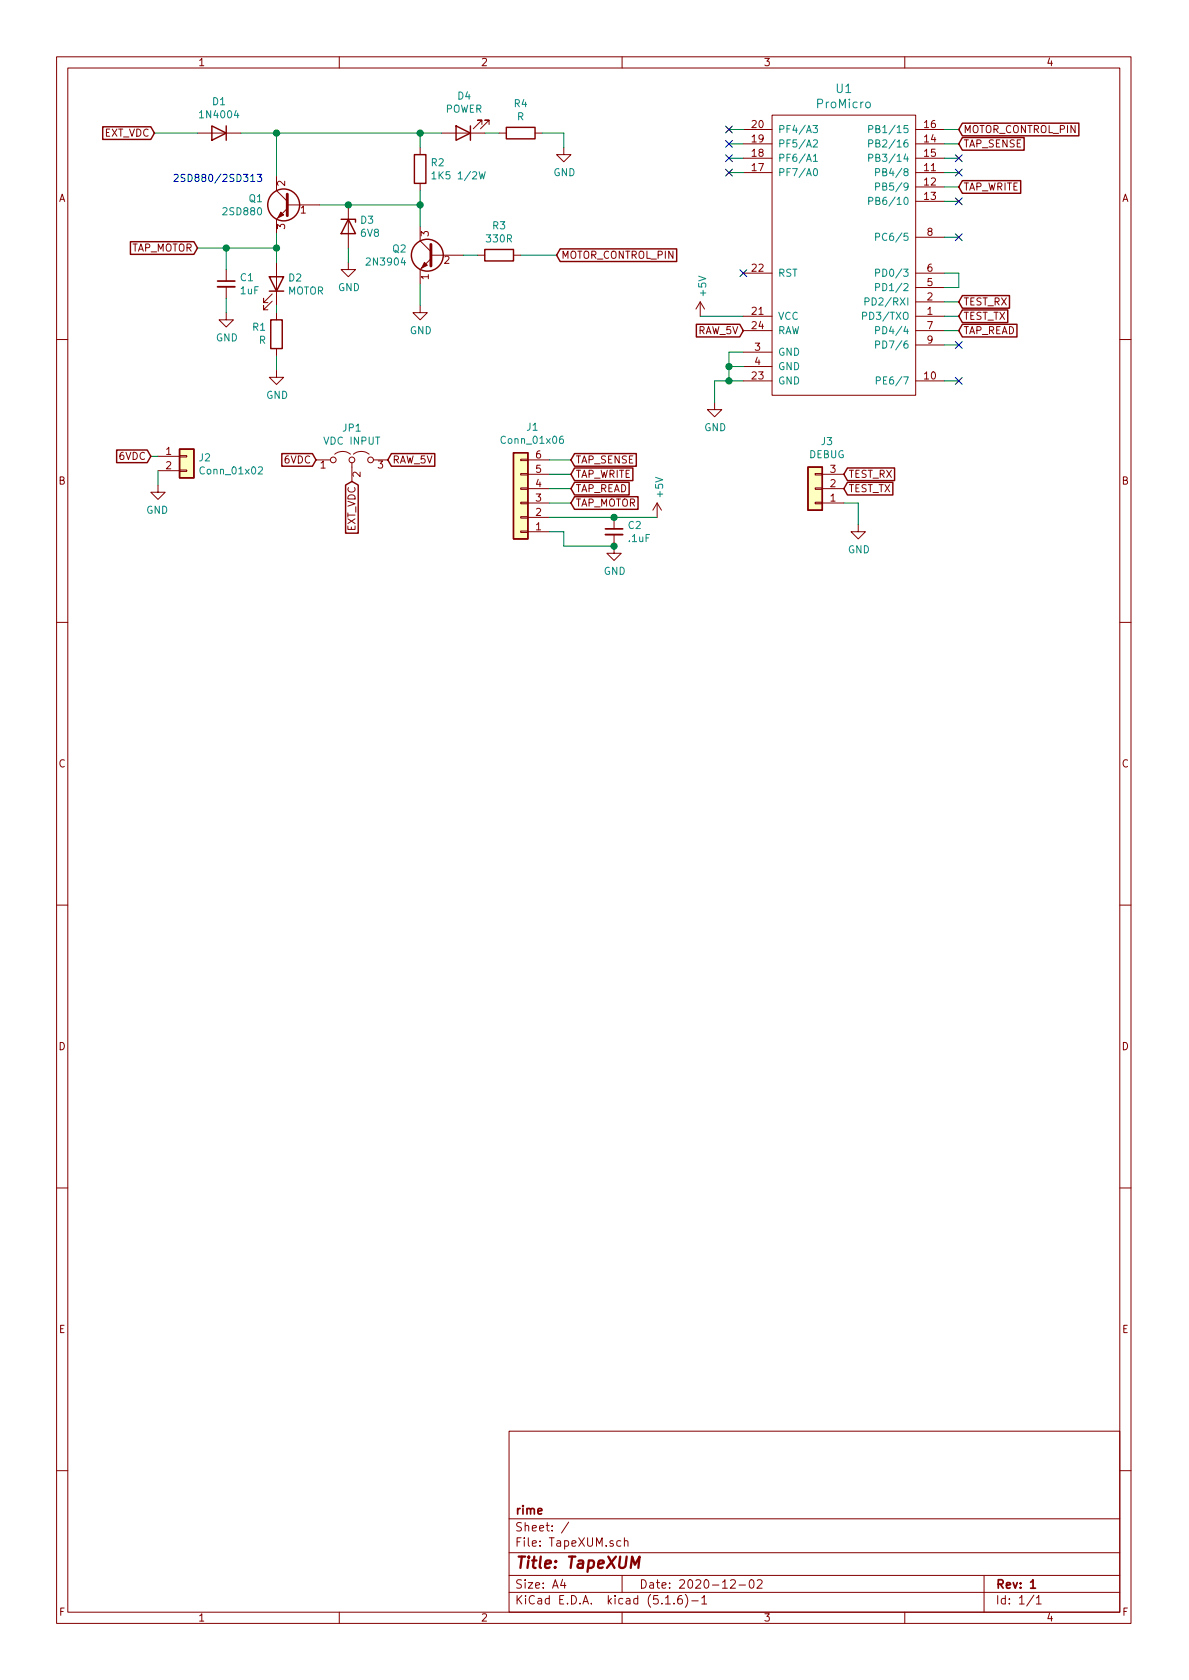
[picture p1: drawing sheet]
EESchema Schematic File Version 4
EELAYER 30 0
EELAYER END
$Descr A4 8268 11693 portrait
encoding utf-8
Sheet 1 1
Title "TapeXUM"
Date "2020-12-02"
Rev "1"
Comp "rime"
Comment1 ""
Comment2 ""
Comment3 ""
Comment4 ""
$EndDescr
$Comp
L power:+5V #PWR06
U 1 1
P 4875 2200
F 0 "#PWR06" H 4875 2050 50  0001 C CNN
F 1 "+5V" V 4890 2328 50  0000 L CNN
F 2 "" H 4875 2200 50  0001 C CNN
F 3 "" H 4875 2200 50  0001 C CNN
	1    4875 2200
	1    0    0    -1  
$EndComp
$Comp
L power:GND #PWR07
U 1 1
P 4975 2800
F 0 "#PWR07" H 4975 2550 50  0001 C CNN
F 1 "GND" H 4980 2627 50  0000 C CNN
F 2 "" H 4975 2800 50  0001 C CNN
F 3 "" H 4975 2800 50  0001 C CNN
	1    4975 2800
	1    0    0    -1  
$EndComp
Wire Wire Line
	5175 2200 4875 2200
Wire Wire Line
	5175 2650 5075 2650
Wire Wire Line
	4975 2650 4975 2800
Wire Wire Line
	5175 2450 5075 2450
Wire Wire Line
	5075 2450 5075 2550
Connection ~ 5075 2650
Wire Wire Line
	5075 2650 4975 2650
Wire Wire Line
	5175 2550 5075 2550
Connection ~ 5075 2550
Wire Wire Line
	5075 2550 5075 2650
Text GLabel 6675 1000 2    50   Input ~ 0
TAP_SENSE
Wire Wire Line
	6575 1000 6675 1000
Wire Wire Line
	6575 1100 6675 1100
Wire Wire Line
	6675 1200 6575 1200
Wire Wire Line
	6575 1300 6675 1300
Wire Wire Line
	6675 1400 6575 1400
Wire Wire Line
	6675 1650 6575 1650
Wire Wire Line
	6675 2300 6575 2300
Wire Wire Line
	6675 2400 6575 2400
Wire Wire Line
	6575 2650 6675 2650
NoConn ~ 5175 1900
Wire Wire Line
	6675 2200 6575 2200
Wire Wire Line
	6575 2100 6675 2100
Wire Wire Line
	6675 2000 6575 2000
Wire Wire Line
	6575 1900 6675 1900
Wire Wire Line
	5175 1000 5075 1000
Wire Wire Line
	5175 900  5075 900 
Wire Wire Line
	5175 1100 5075 1100
Wire Wire Line
	5075 1200 5175 1200
NoConn ~ 5075 1200
NoConn ~ 5075 1100
NoConn ~ 5075 1000
NoConn ~ 5075 900 
Text GLabel 6675 1300 2    50   Input ~ 0
TAP_WRITE
Text GLabel 6675 2300 2    50   Input ~ 0
TAP_READ
NoConn ~ 6675 2650
NoConn ~ 6675 2400
NoConn ~ 6675 1650
NoConn ~ 6675 1400
NoConn ~ 6675 1200
NoConn ~ 6675 1100
Text GLabel 6675 2100 2    50   Input ~ 0
TEST_RX
Text GLabel 6675 2200 2    50   Input ~ 0
TEST_TX
$Comp
L power:GND #PWR0101
U 1 1
P 4275 3800
F 0 "#PWR0101" H 4275 3550 50  0001 C CNN
F 1 "GND" H 4280 3627 50  0000 C CNN
F 2 "" H 4275 3800 50  0001 C CNN
F 3 "" H 4275 3800 50  0001 C CNN
	1    4275 3800
	1    0    0    -1  
$EndComp
$Comp
L power:+5V #PWR0102
U 1 1
P 4575 3600
F 0 "#PWR0102" H 4575 3450 50  0001 C CNN
F 1 "+5V" V 4590 3728 50  0000 L CNN
F 2 "" H 4575 3600 50  0001 C CNN
F 3 "" H 4575 3600 50  0001 C CNN
	1    4575 3600
	1    0    0    -1  
$EndComp
Wire Wire Line
	3925 3800 4275 3800
Text GLabel 3975 3500 2    50   Input ~ 0
TAP_MOTOR
Text GLabel 3975 3400 2    50   Input ~ 0
TAP_READ
Text GLabel 3975 3300 2    50   Input ~ 0
TAP_WRITE
Text GLabel 3975 3200 2    50   Input ~ 0
TAP_SENSE
$Comp
L Device:C_Small C2
U 1 1
P 4275 3700
F 0 "C2" H 4367 3746 50  0000 L CNN
F 1 ".1uF" H 4367 3655 50  0000 L CNN
F 2 "Capacitor_THT:CP_Radial_D5.0mm_P2.50mm" H 4275 3700 50  0001 C CNN
F 3 "~" H 4275 3700 50  0001 C CNN
	1    4275 3700
	1    0    0    -1  
$EndComp
Connection ~ 4275 3600
Wire Wire Line
	4275 3600 4575 3600
Connection ~ 4275 3800
$Comp
L Diode:1N4004 D1
U 1 1
P 1525 925
F 0 "D1" H 1525 709 50  0000 C CNN
F 1 "1N4004" H 1525 800 50  0000 C CNN
F 2 "Diode_THT:D_DO-41_SOD81_P10.16mm_Horizontal" H 1525 750 50  0001 C CNN
F 3 "http://www.vishay.com/docs/88503/1n4001.pdf" H 1525 925 50  0001 C CNN
	1    1525 925 
	-1   0    0    1   
$EndComp
$Comp
L Device:R R4
U 1 1
P 3625 925
F 0 "R4" V 3418 925 50  0000 C CNN
F 1 "R" V 3509 925 50  0000 C CNN
F 2 "Resistor_THT:R_Axial_DIN0207_L6.3mm_D2.5mm_P10.16mm_Horizontal" V 3555 925 50  0001 C CNN
F 3 "~" H 3625 925 50  0001 C CNN
	1    3625 925 
	0    1    1    0   
$EndComp
$Comp
L Device:LED D4
U 1 1
P 3225 925
F 0 "D4" H 3218 670 50  0000 C CNN
F 1 "POWER" H 3218 761 50  0000 C CNN
F 2 "LED_THT:LED_D3.0mm" H 3225 925 50  0001 C CNN
F 3 "~" H 3225 925 50  0001 C CNN
	1    3225 925 
	-1   0    0    1   
$EndComp
Text GLabel 1075 925  0    50   Input ~ 0
EXT_VDC
$Comp
L Transistor_BJT:2N3904 Q2
U 1 1
P 3025 1775
F 0 "Q2" H 3216 1821 50  0000 L CNN
F 1 "2N3904" H 3216 1730 50  0000 L CNN
F 2 "Package_TO_SOT_THT:TO-92_Inline" H 3225 1700 50  0001 L CIN
F 3 "https://www.fairchildsemi.com/datasheets/2N/2N3904.pdf" H 3025 1775 50  0001 L CNN
	1    3025 1775
	-1   0    0    -1  
$EndComp
$Comp
L Device:R R3
U 1 1
P 3475 1775
F 0 "R3" V 3268 1775 50  0000 C CNN
F 1 "330R" V 3359 1775 50  0000 C CNN
F 2 "Resistor_THT:R_Axial_DIN0207_L6.3mm_D2.5mm_P10.16mm_Horizontal" V 3405 1775 50  0001 C CNN
F 3 "~" H 3475 1775 50  0001 C CNN
	1    3475 1775
	0    1    1    0   
$EndComp
$Comp
L Device:R R2
U 1 1
P 2925 1175
F 0 "R2" H 2995 1221 50  0000 L CNN
F 1 "1K5 1/2W" H 2995 1130 50  0000 L CNN
F 2 "Resistor_THT:R_Axial_DIN0309_L9.0mm_D3.2mm_P12.70mm_Horizontal" V 2855 1175 50  0001 C CNN
F 3 "~" H 2925 1175 50  0001 C CNN
	1    2925 1175
	1    0    0    -1  
$EndComp
$Comp
L Transistor_BJT:BD911 Q1
U 1 1
P 2025 1425
F 0 "Q1" H 2216 1471 50  0000 L CNN
F 1 "2SD880" H 2216 1380 50  0000 L CNN
F 2 "Package_TO_SOT_THT:TO-220-3_Horizontal_TabDown" H 2275 1350 50  0001 L CIN
F 3 "http://www.st.com/internet/com/TECHNICAL_RESOURCES/TECHNICAL_LITERATURE/DATASHEET/CD00001277.pdf" H 2025 1425 50  0001 L CNN
	1    2025 1425
	-1   0    0    -1  
$EndComp
Wire Wire Line
	1925 2175 1925 2125
$Comp
L Device:LED D2
U 1 1
P 1925 1975
F 0 "D2" V 1964 2053 50  0000 L CNN
F 1 "MOTOR" V 1873 2053 50  0000 L CNN
F 2 "LED_THT:LED_D3.0mm" H 1925 1975 50  0001 C CNN
F 3 "~" H 1925 1975 50  0001 C CNN
	1    1925 1975
	0    1    -1   0   
$EndComp
$Comp
L Device:R R1
U 1 1
P 1925 2325
F 0 "R1" H 1856 2279 50  0000 R CNN
F 1 "R" H 1856 2370 50  0000 R CNN
F 2 "Resistor_THT:R_Axial_DIN0207_L6.3mm_D2.5mm_P10.16mm_Horizontal" V 1855 2325 50  0001 C CNN
F 3 "~" H 1925 2325 50  0001 C CNN
	1    1925 2325
	1    0    0    1   
$EndComp
Wire Wire Line
	3325 1775 3225 1775
Wire Wire Line
	2925 1575 2925 1425
Wire Wire Line
	2925 1425 2925 1325
Connection ~ 2925 1425
Wire Wire Line
	1925 925  1925 1225
Wire Wire Line
	2925 1025 2925 925 
Connection ~ 2925 925 
Wire Wire Line
	2925 925  3075 925 
Wire Wire Line
	1925 925  2925 925 
Wire Wire Line
	3475 925  3375 925 
Wire Wire Line
	3775 925  3925 925 
Wire Wire Line
	3925 925  3925 1025
$Comp
L power:GND #PWR0103
U 1 1
P 3925 1025
F 0 "#PWR0103" H 3925 775 50  0001 C CNN
F 1 "GND" H 3930 852 50  0000 C CNN
F 2 "" H 3925 1025 50  0001 C CNN
F 3 "" H 3925 1025 50  0001 C CNN
	1    3925 1025
	1    0    0    -1  
$EndComp
$Comp
L Device:D_Zener D3
U 1 1
P 2425 1575
F 0 "D3" V 2379 1654 50  0000 L CNN
F 1 "6V8" V 2470 1654 50  0000 L CNN
F 2 "Diode_THT:D_DO-35_SOD27_P10.16mm_Horizontal" H 2425 1575 50  0001 C CNN
F 3 "~" H 2425 1575 50  0001 C CNN
	1    2425 1575
	0    1    1    0   
$EndComp
Wire Wire Line
	2425 1725 2425 1825
$Comp
L power:GND #PWR0104
U 1 1
P 2425 1825
F 0 "#PWR0104" H 2425 1575 50  0001 C CNN
F 1 "GND" H 2430 1652 50  0000 C CNN
F 2 "" H 2425 1825 50  0001 C CNN
F 3 "" H 2425 1825 50  0001 C CNN
	1    2425 1825
	1    0    0    -1  
$EndComp
Wire Wire Line
	1925 1825 1925 1725
Wire Wire Line
	1925 2475 1925 2575
$Comp
L power:GND #PWR0105
U 1 1
P 1925 2575
F 0 "#PWR0105" H 1925 2325 50  0001 C CNN
F 1 "GND" H 1930 2402 50  0000 C CNN
F 2 "" H 1925 2575 50  0001 C CNN
F 3 "" H 1925 2575 50  0001 C CNN
	1    1925 2575
	1    0    0    -1  
$EndComp
Connection ~ 1925 1725
Wire Wire Line
	1925 1725 1925 1625
Text GLabel 1375 1725 0    50   Input ~ 0
TAP_MOTOR
Wire Wire Line
	2925 1975 2925 2125
$Comp
L power:GND #PWR0106
U 1 1
P 2925 2125
F 0 "#PWR0106" H 2925 1875 50  0001 C CNN
F 1 "GND" H 2930 1952 50  0000 C CNN
F 2 "" H 2925 2125 50  0001 C CNN
F 3 "" H 2925 2125 50  0001 C CNN
	1    2925 2125
	1    0    0    -1  
$EndComp
Wire Wire Line
	6575 900  6675 900 
Text GLabel 6675 900  2    50   Input ~ 0
MOTOR_CONTROL_PIN
Text GLabel 3875 1775 2    50   Input ~ 0
MOTOR_CONTROL_PIN
Wire Wire Line
	3875 1775 3625 1775
Wire Wire Line
	1925 925  1675 925 
Connection ~ 1925 925 
Wire Wire Line
	1375 925  1075 925 
$Comp
L Device:C_Small C1
U 1 1
P 1575 1975
F 0 "C1" H 1667 2021 50  0000 L CNN
F 1 "1uF" H 1667 1930 50  0000 L CNN
F 2 "Capacitor_THT:CP_Radial_D4.0mm_P2.00mm" H 1575 1975 50  0001 C CNN
F 3 "~" H 1575 1975 50  0001 C CNN
	1    1575 1975
	1    0    0    -1  
$EndComp
$Comp
L power:GND #PWR0107
U 1 1
P 1575 2175
F 0 "#PWR0107" H 1575 1925 50  0001 C CNN
F 1 "GND" H 1580 2002 50  0000 C CNN
F 2 "" H 1575 2175 50  0001 C CNN
F 3 "" H 1575 2175 50  0001 C CNN
	1    1575 2175
	1    0    0    -1  
$EndComp
Wire Wire Line
	1375 1725 1575 1725
Wire Wire Line
	1575 2175 1575 2075
Wire Wire Line
	1575 1875 1575 1725
Connection ~ 1575 1725
Wire Wire Line
	1575 1725 1925 1725
Text GLabel 1050 3175 0    50   Input ~ 0
6VDC
Wire Wire Line
	1050 3175 1100 3175
Wire Wire Line
	1100 3275 1100 3375
$Comp
L power:GND #PWR0109
U 1 1
P 1100 3375
F 0 "#PWR0109" H 1100 3125 50  0001 C CNN
F 1 "GND" H 1105 3202 50  0000 C CNN
F 2 "" H 1100 3375 50  0001 C CNN
F 3 "" H 1100 3375 50  0001 C CNN
	1    1100 3375
	-1   0    0    -1  
$EndComp
Text GLabel 2450 3350 3    50   Input ~ 0
EXT_VDC
Text GLabel 2200 3200 0    50   Input ~ 0
6VDC
Text GLabel 5175 2300 0    50   Input ~ 0
RAW_5V
Text GLabel 2700 3200 2    50   Input ~ 0
RAW_5V
$Comp
L Connector_Generic:Conn_01x02 J2
U 1 1
P 1300 3175
F 0 "J2" H 1380 3167 50  0000 L CNN
F 1 "Conn_01x02" H 1380 3076 50  0000 L CNN
F 2 "Connector_BarrelJack:BarrelJack_Horizontal" H 1300 3175 50  0001 C CNN
F 3 "~" H 1300 3175 50  0001 C CNN
	1    1300 3175
	1    0    0    -1  
$EndComp
Wire Wire Line
	2225 1425 2425 1425
Connection ~ 2425 1425
Wire Wire Line
	2425 1425 2925 1425
$Comp
L Connector_Generic:Conn_01x06 J1
U 1 1
P 3625 3500
F 0 "J1" H 3543 2975 50  0000 C CNN
F 1 "Conn_01x06" H 3543 3066 50  0000 C CNN
F 2 "TapeXUM:conn_datasette2" H 3625 3500 50  0001 C CNN
F 3 "~" H 3625 3500 50  0001 C CNN
	1    3625 3500
	-1   0    0    1   
$EndComp
Wire Wire Line
	3975 3200 3825 3200
Wire Wire Line
	3825 3300 3975 3300
Wire Wire Line
	3975 3400 3825 3400
Wire Wire Line
	3825 3500 3975 3500
Wire Wire Line
	3825 3600 4275 3600
Wire Wire Line
	3825 3700 3925 3700
Wire Wire Line
	3925 3700 3925 3800
Wire Wire Line
	6675 1900 6675 2000
Text GLabel 5875 3300 2    50   Input ~ 0
TEST_RX
Text GLabel 5875 3400 2    50   Input ~ 0
TEST_TX
$Comp
L Connector_Generic:Conn_01x03 J3
U 1 1
P 5675 3400
F 0 "J3" H 5593 3075 50  0000 C CNN
F 1 "DEBUG" H 5593 3166 50  0000 C CNN
F 2 "Connector_PinHeader_1.27mm:PinHeader_1x03_P1.27mm_Vertical" H 5675 3400 50  0001 C CNN
F 3 "~" H 5675 3400 50  0001 C CNN
	1    5675 3400
	-1   0    0    1   
$EndComp
Wire Wire Line
	5875 3500 5975 3500
Wire Wire Line
	5975 3500 5975 3650
$Comp
L power:GND #PWR01
U 1 1
P 5975 3650
F 0 "#PWR01" H 5975 3400 50  0001 C CNN
F 1 "GND" H 5980 3477 50  0000 C CNN
F 2 "" H 5975 3650 50  0001 C CNN
F 3 "" H 5975 3650 50  0001 C CNN
	1    5975 3650
	1    0    0    -1  
$EndComp
Text Notes 1200 1275 0    50   ~ 0
2SD880/2SD313
$Comp
L Jumper:Jumper_3_Open JP1
U 1 1
P 2450 3200
F 0 "JP1" H 2450 3424 50  0000 C CNN
F 1 "VDC INPUT" H 2450 3333 50  0000 C CNN
F 2 "Connector_PinHeader_2.54mm:PinHeader_1x03_P2.54mm_Vertical" H 2450 3200 50  0001 C CNN
F 3 "~" H 2450 3200 50  0001 C CNN
	1    2450 3200
	1    0    0    -1  
$EndComp
$Comp
L TapeXum:ProMicro U1
U 1 1
P 5875 1800
F 0 "U1" H 5875 2987 60  0000 C CNN
F 1 "ProMicro" H 5875 2881 60  0000 C CNN
F 2 "TapeXUM:ProMicro" H 5825 1100 60  0001 C CNN
F 3 "" H 5825 1100 60  0000 C CNN
	1    5875 1800
	1    0    0    -1  
$EndComp
$EndSCHEMATC
